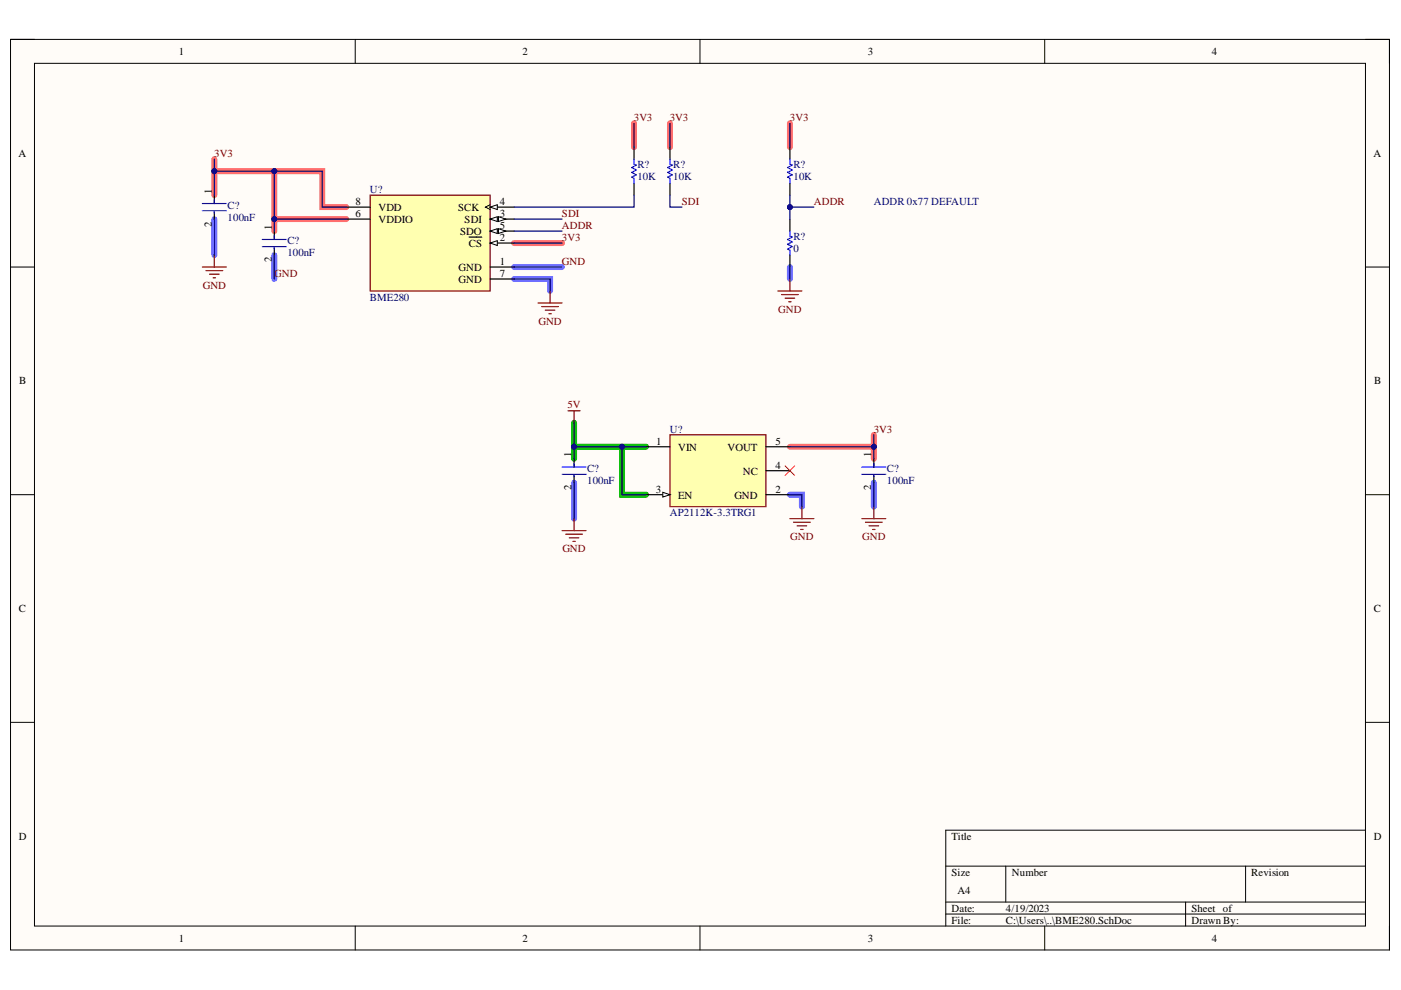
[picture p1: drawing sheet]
<svg xmlns="http://www.w3.org/2000/svg" width="297mm" height="210mm" viewBox="0 0 297 210" stroke-linecap="round" stroke-linejoin="round" font-family="sans-serif">
<path d="M2.2 8.4h292.4v193h-292.4z" fill-rule="evenodd" fill="#fffcf8"/>
<path d="M2.2 8.4h292.4v193h-292.4z" fill="none" stroke="#000" stroke-width=".21"/>
<path d="M7.3 13.4h282.2v182.9h-282.2z" fill-rule="evenodd" fill="#fffcf8"/>
<g fill="none" stroke="#000" stroke-width=".21">
<path d="M2.2 8.3h5.1M7.3 13.4h282.2v182.9h-282.2zM75.3 8.3v5.1M148.4 8.3v5.1M221.5 8.4v5M289.5 8.4h5.1v5M2.2 56.6h5.1M289.5 56.6h5.1M2.2 104.9h5.1M289.5 104.9h5.1M2.2 153.2h5.1M289.5 153.2h5.1"/>
<path d="M289.5 176h-89v20.3M75.3 196.3v5.1M148.4 196.3v5.1M200.5 183.6h89M200.5 191.3h89M200.5 193.8h89M213.2 183.6v7.7M221.5 196.3v5.1M251.4 191.3v5M264.1 183.6v7.7M294.6 196.3v5.1"/>
</g>
<path d="M45.4 46.5v7.6M58.2 54.1v5.1M109 59.2h7.6v2.5M109 56.6h10.2M167.5 56.6v2.6M121.7 102.3v7.7M167.5 104.9h2.5v2.5M185.3 102.3v5.1" fill="none" stroke="#6e6eff" stroke-width="1.3"/>
<path d="M45.4 33.8v7.6M45.4 36.3h22.9v7.6h5.1M58.2 36.3v10.2M134.4 26.1v5.1M142 26.1v5.1M167.5 26.1v5.1M73.4 46.5h-15.2v2.5M109 51.5h10.2M167.5 94.7h17.8v2.6M185.3 92.2v2.5" fill="none" stroke="#ff6e6e" stroke-width="1.3"/>
<path d="M121.7 89.6v7.7M121.7 94.7h15.3M131.9 94.7v10.2h5.1" fill="none" stroke="#00be00" stroke-width="1.3"/>
<path d="M78.5 41.4h25.4v20.3h-25.4z" fill-rule="evenodd" fill="#ffffb0"/>
<path d="M78.5 41.4h25.4v20.3h-25.4z" fill="none" stroke="#800000" stroke-width=".25"/>
<path d="M73.4 43.9h5.1M73.4 46.5h5.1M103.9 51.5h5.1" fill="none" stroke="#000" stroke-width=".25"/>
<path d="M103.9 51.5l1.5-.5v1z" fill="#f8fcff"/>
<path d="M103.9 51.5l1.5-.5v1z" fill="none" stroke="#000" stroke-width=".21"/>
<path d="M99.5 50.3h2.6M103.9 43.9h5.1" fill="none" stroke="#000" stroke-width=".25"/>
<path d="M103.9 43.9l1.5-.5v1z" fill="#f8fcff"/>
<path d="M103.9 43.9l1.5-.5v1zM103.9 43.4l-1 .5 1 .5" fill="none" stroke="#000" stroke-width=".21"/>
<path d="M103.9 46.5h5.1M103.9 49h5.1" fill="none" stroke="#000" stroke-width=".25"/>
<path d="M103.9 49l1.5-.5v1z" fill="#f8fcff"/>
<path d="M103.9 49l1.5-.5v1z" fill="none" stroke="#000" stroke-width=".21"/>
<path d="M105.7 48.5l1.5 .5-1.5 .5z" fill="#f8fcff"/>
<path d="M105.7 48.5l1.5 .5-1.5 .5z" fill="none" stroke="#000" stroke-width=".21"/>
<path d="M134.4 31.2v2.6M142 31.2v2.6M45.4 41.4v1.8M45.4 44.9v1.6M58.2 49v1.8M58.2 52.6v1.5M103.9 56.6h5.1M103.9 59.2h5.1" fill="none" stroke="#000" stroke-width=".25"/>
<path d="M42.9 56.6h5.1M43.7 57.4h3.5M44.4 58.1h2.1M45.2 58.9h.5M45.4 54.1v2.5M114.1 64.2h5.1M114.8 65h3.6M115.6 65.8h2M116.4 66.5h.5M116.6 61.7v2.5" fill="none" stroke="#800000" stroke-width=".25"/>
<path d="M134.4 33.8v1l.5 .2-1 .5 1 .5-1 .5 1 .6M142 33.8v1l.6 .2-1.1 .5 1.1 .5-1.1 .5 1.1 .6M42.9 43.2h5.1M42.9 44.7h5.1M45.4 42.4v.8M45.4 44.9v.3M55.6 50.8h5.1M55.6 52.3h5.1M58.2 50v.8M58.2 52.6v.2" fill="none" stroke="#00f" stroke-width=".25"/>
<path d="M45.4 33.8v7.6M109 59.2h7.6v2.5M109 46.5h10.2M109 56.6h10.2" fill="none" stroke="#000080" stroke-width=".25"/>
<circle cx="45.4" cy="36.3" r=".51" fill="#000080"/>
<circle cx="45.4" cy="36.3" r=".51" fill="none" stroke="#000080" stroke-width=".21"/>
<path d="M45.4 36.3h22.9v7.6h5.1" fill="none" stroke="#000080" stroke-width=".25"/>
<circle cx="58.2" cy="36.3" r=".51" fill="#000080"/>
<circle cx="58.2" cy="36.3" r=".51" fill="none" stroke="#000080" stroke-width=".21"/>
<circle cx="45.4" cy="36.3" r=".51" fill="#000080"/>
<circle cx="45.4" cy="36.3" r=".51" fill="none" stroke="#000080" stroke-width=".21"/>
<path d="M73.4 46.5h-15.2v2.5" fill="none" stroke="#000080" stroke-width=".25"/>
<circle cx="58.2" cy="46.5" r=".51" fill="#000080"/>
<circle cx="58.2" cy="46.5" r=".51" fill="none" stroke="#000080" stroke-width=".21"/>
<path d="M58.2 36.3v10.2" fill="none" stroke="#000080" stroke-width=".25"/>
<circle cx="58.2" cy="36.3" r=".51" fill="#000080"/>
<circle cx="58.2" cy="36.3" r=".51" fill="none" stroke="#000080" stroke-width=".21"/>
<circle cx="58.2" cy="46.5" r=".51" fill="#000080"/>
<circle cx="58.2" cy="46.5" r=".51" fill="none" stroke="#000080" stroke-width=".21"/>
<path d="M134.4 26.1v5.1M142 26.1v5.1M45.4 46.5v7.6M58.2 54.1v5.1M109 51.5h10.2M134.4 41.4v2.5h-25.4M142 41.4v2.5h2.6M167.5 41.4v5.1M167.5 56.6v2.6" fill="none" stroke="#000080" stroke-width=".25"/>
<path d="M167.5 31.2v2.6M167.5 46.5v2.5M167.5 54.1v2.5" fill="none" stroke="#000" stroke-width=".25"/>
<path d="M167.5 33.8v1l.5 .2-1 .5 1 .5-1 .5 1 .6M167.5 49v1l.5 .3-1 .5 1 .5-1 .5 1 .5-1 .5 .5 .3v1" fill="none" stroke="#00f" stroke-width=".25"/>
<path d="M167.5 59.2v2.5M164.9 61.7h5.1M165.7 62.5h3.6M166.5 63.2h2M167.2 64h.5" fill="none" stroke="#800000" stroke-width=".25"/>
<circle cx="167.5" cy="43.9" r=".51" fill="#000080"/>
<circle cx="167.5" cy="43.9" r=".51" fill="none" stroke="#000080" stroke-width=".21"/>
<path d="M167.5 26.1v5.1M109 49h10.2M167.5 43.9h5.1" fill="none" stroke="#000080" stroke-width=".25"/>
<circle cx="167.5" cy="43.9" r=".51" fill="#000080"/>
<circle cx="167.5" cy="43.9" r=".51" fill="none" stroke="#000080" stroke-width=".21"/>
<path d="M142 92.2h20.4v15.2h-20.4z" fill-rule="evenodd" fill="#ffffb0"/>
<path d="M142 92.2h20.4v15.2h-20.4z" fill="none" stroke="#800000" stroke-width=".25"/>
<path d="M137 94.7h5M137 104.9h5" fill="none" stroke="#000" stroke-width=".25"/>
<path d="M140.5 104.4l1.5 .5-1.5 .5z" fill="#f8fcff"/>
<path d="M140.5 104.4l1.5 .5-1.5 .5z" fill="none" stroke="#000" stroke-width=".21"/>
<path d="M121.7 97.3v1.7M162.4 99.8h5.1M162.4 94.7h5.1M185.3 97.3v1.7M121.7 100.8v1.5M162.4 104.9h5.1M185.3 100.8v1.5" fill="none" stroke="#000" stroke-width=".25"/>
<path d="M119.2 99h5.1M121.7 98.3v.7M182.7 99h5.1M185.3 98.3v.7M119.2 100.6h5.1M121.7 100.8v.3M182.7 100.6h5.1M185.3 100.8v.3" fill="none" stroke="#00f" stroke-width=".25"/>
<path d="M120.4 87.1h2.6M121.7 87.1v2.5" fill="none" stroke="#800000" stroke-width=".25"/>
<path d="M121.7 89.6v7.7" fill="none" stroke="#000080" stroke-width=".25"/>
<circle cx="121.7" cy="94.7" r=".51" fill="#000080"/>
<circle cx="121.7" cy="94.7" r=".51" fill="none" stroke="#000080" stroke-width=".21"/>
<path d="M121.7 94.7h15.3" fill="none" stroke="#000080" stroke-width=".25"/>
<circle cx="131.9" cy="94.7" r=".51" fill="#000080"/>
<circle cx="131.9" cy="94.7" r=".51" fill="none" stroke="#000080" stroke-width=".21"/>
<circle cx="121.7" cy="94.7" r=".51" fill="#000080"/>
<circle cx="121.7" cy="94.7" r=".51" fill="none" stroke="#000080" stroke-width=".21"/>
<path d="M119.2 112.5h5.1M119.9 113.3h3.6M120.7 114h2M121.5 114.8h.5M121.7 110v2.5" fill="none" stroke="#800000" stroke-width=".25"/>
<path d="M167.5 94.7h17.8v2.6M121.7 102.3v7.7" fill="none" stroke="#000080" stroke-width=".25"/>
<circle cx="185.3" cy="94.7" r=".51" fill="#000080"/>
<circle cx="185.3" cy="94.7" r=".51" fill="none" stroke="#000080" stroke-width=".21"/>
<path d="M185.3 92.2v2.5" fill="none" stroke="#000080" stroke-width=".25"/>
<circle cx="185.3" cy="94.7" r=".51" fill="#000080"/>
<circle cx="185.3" cy="94.7" r=".51" fill="none" stroke="#000080" stroke-width=".21"/>
<path d="M166.5 98.8l2 2M168.5 98.8l-2 2" fill="none" stroke="#f00" stroke-width=".21"/>
<path d="M167.5 110h5.1M168.2 110.7h3.6M169 111.5h2M169.8 112.3h.5M170 107.4v2.6M182.7 110h5.1M183.5 110.7h3.5M184.3 111.5h2M185 112.3h.5M185.3 107.4v2.6" fill="none" stroke="#800000" stroke-width=".25"/>
<path d="M131.9 94.7v10.2h5.1M167.5 104.9h2.5v2.5M185.3 102.3v5.1" fill="none" stroke="#000080" stroke-width=".25"/>
<circle cx="131.9" cy="94.7" r=".51" fill="#000080"/>
<circle cx="131.9" cy="94.7" r=".51" fill="none" stroke="#000080" stroke-width=".21"/>
<g font-size="3.9" fill="#00f">
<text x="133.7" y="40.8">PIR?01</text>
<text x="141.5" y="40.8">PIR?01</text>
<text x="166.9" y="40.8">PIR?01</text>
</g>
<g font-size="2.3">
<text x="37.9" y="11.7">1</text>
<text x="110.8" y="11.7">2</text>
<text x="184" y="11.7">3</text>
<text x="256.9" y="11.7">4</text>
<text x="3.9" y="33.3">A</text>
<text x="291.2" y="33.3">A</text>
<text x="44.9" y="41.1" transform="rotate(-90 44.9 41.1)">1</text>
<text x="75.4" y="43.5">8</text>
<text x="75.4" y="46">6</text>
<text x="80.2" y="44.7">VDD</text>
<text x="80.2" y="47.3">VDDIO</text>
<text x="97.1" y="44.7">SCK</text>
<text x="98.5" y="47.3">SDI</text>
<text x="105.9" y="43.5">4</text>
<text x="105.9" y="46">3</text>
<text x="44.9" y="48" transform="rotate(-90 44.9 48)">2</text>
<text x="57.6" y="48.7" transform="rotate(-90 57.6 48.7)">1</text>
<text x="97.6" y="49.8">SDO</text>
<text x="99.4" y="52.3">CS</text>
<text x="105.9" y="51.1">2</text>
<text x="105.9" y="48.5">5</text>
<text x="57.6" y="55.6" transform="rotate(-90 57.6 55.6)">2</text>
<text x="97.2" y="57.4">GND</text>
<text x="97.2" y="59.9">GND</text>
<text x="105.9" y="56.1">1</text>
<text x="105.9" y="58.7">7</text>
<text x="4.1" y="81.5">B</text>
<text x="291.4" y="81.5">B</text>
<text x="139.1" y="94.3">1</text>
<text x="143.8" y="95.5">VIN</text>
<text x="154.3" y="95.5">VOUT</text>
<text x="164.4" y="94.3">5</text>
<text x="121.2" y="97" transform="rotate(-90 121.2 97)">1</text>
<text x="157.5" y="100.6">NC</text>
<text x="164.4" y="99.4">4</text>
<text x="184.7" y="97" transform="rotate(-90 184.7 97)">1</text>
<text x="121.2" y="103.9" transform="rotate(-90 121.2 103.9)">2</text>
<text x="139" y="104.4">3</text>
<text x="143.8" y="105.7">EN</text>
<text x="155.7" y="105.7">GND</text>
<text x="164.4" y="104.4">2</text>
<text x="184.7" y="103.9" transform="rotate(-90 184.7 103.9)">2</text>
<text x="4" y="129.8">C</text>
<text x="291.3" y="129.8">C</text>
<text x="4" y="178.1">D</text>
<text x="201.7" y="178.1">Title</text>
<text x="291.3" y="178.1">D</text>
<text x="201.7" y="185.7">Size</text>
<text x="214.5" y="185.7">Number</text>
<text x="265.3" y="185.7">Revision</text>
<text x="203" y="189.5">A4</text>
<text x="201.7" y="193.3">Date:</text>
<text x="201.7" y="195.8">File:</text>
<text x="213.2" y="193.3">4/19/2023</text>
<text x="213.2" y="195.8">C:\Users\..\BME280.SchDoc</text>
<text x="252.6" y="193.3">Sheet of</text>
<text x="252.6" y="195.8">Drawn By:</text>
<text x="37.9" y="199.6">1</text>
<text x="110.8" y="199.6">2</text>
<text x="184" y="199.6">3</text>
<text x="256.9" y="199.6">4</text>
</g>
<g font-size="2.3" fill="#800000">
<text x="134.4" y="25.6">3V3</text>
<text x="142" y="25.6">3V3</text>
<text x="167.5" y="25.6">3V3</text>
<text x="45.4" y="33.3">3V3</text>
<text x="119.1" y="46">SDI</text>
<text x="144.5" y="43.5">SDI</text>
<text x="172.5" y="43.5">ADDR</text>
<text x="119.1" y="51.1">3V3</text>
<text x="119.1" y="48.5">ADDR</text>
<text x="58.1" y="58.7">GND</text>
<text x="119.1" y="56.1">GND</text>
<text x="43" y="61.2">GND</text>
<text x="114.2" y="68.8">GND</text>
<text x="165" y="66.3">GND</text>
<text x="120.3" y="86.6">5V</text>
<text x="185.2" y="91.7">3V3</text>
<text x="119.2" y="117.1">GND</text>
<text x="167.6" y="114.6">GND</text>
<text x="182.8" y="114.6">GND</text>
</g>
<g font-size="2.3" fill="#000080">
<text x="135.1" y="35.6">R?</text>
<text x="142.8" y="35.6">R?</text>
<text x="168.2" y="35.6">R?</text>
<text x="78.4" y="40.9">U?</text>
<text x="135.1" y="38.1">10K</text>
<text x="142.8" y="38.1">10K</text>
<text x="168.2" y="38.1">10K</text>
<text x="48.2" y="44.2">C?</text>
<text x="48.2" y="46.8">100nF</text>
<text x="185.2" y="43.5">ADDR 0x77 DEFAULT</text>
<text x="60.9" y="51.8">C?</text>
<text x="168.2" y="50.8">R?</text>
<text x="168.2" y="53.4">0</text>
<text x="60.9" y="54.4">100nF</text>
<text x="78.4" y="63.8">BME280</text>
<text x="142" y="91.7">U?</text>
<text x="124.5" y="100.1">C?</text>
<text x="188" y="100.1">C?</text>
<text x="124.5" y="102.7">100nF</text>
<text x="188" y="102.7">100nF</text>
<text x="142" y="109.5">AP2112K-3.3TRG1</text>
</g>
<text font-size="1.1" x="103" y="46.6">PIU?03</text>
</svg>
